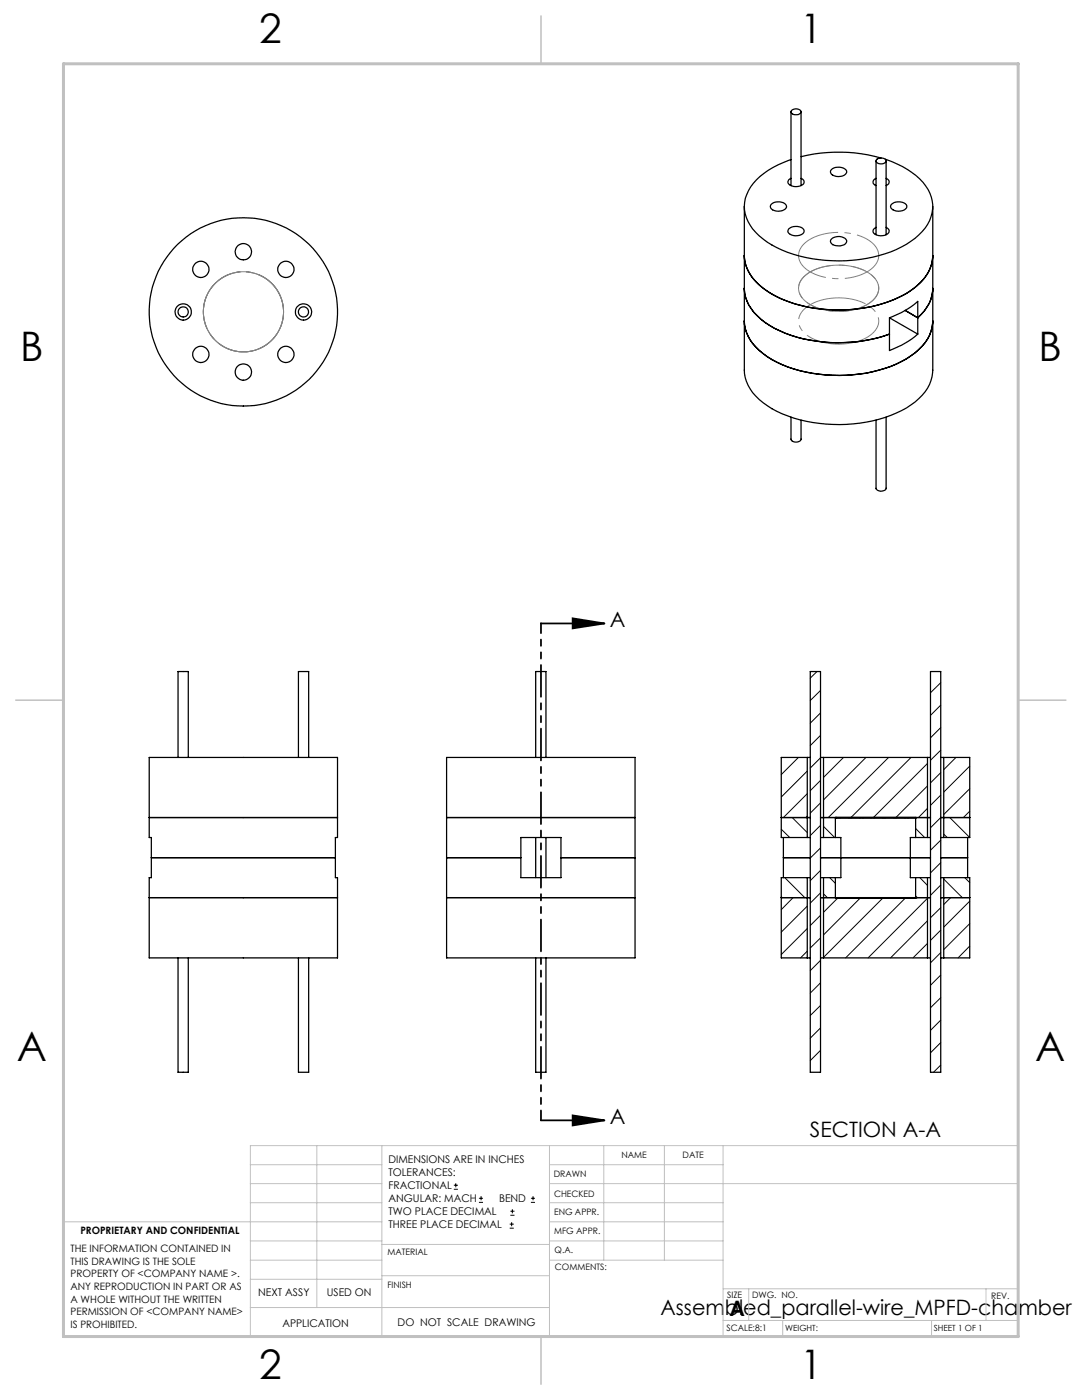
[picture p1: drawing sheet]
<svg xmlns="http://www.w3.org/2000/svg" width="216mm" height="279mm" viewBox="0 0 216 279" stroke-linecap="round" stroke-linejoin="round" font-family="sans-serif">
<g fill="none" stroke="#000" stroke-width=".2">
<path d="M163 134l-1.3 1.3M163.7 137.8l-2 2M187.7 136.2l-2 2.1M159.3 151.2l-3.4 3.4M161.1 153.9l-5.2 5.2M161.1 158.4l-4.8 4.8M163.7 146.8l-2 2M163.7 151.2l-2 2.1M163.7 155.8l-2 2M163.7 142.3l-2 2M168.3 151.2l-4 4M172.8 151.2l-8.5 8.4"/>
<path d="M177.3 151.2l-12 12M181.8 151.2l-12 12M185.1 152.4l-10.8 10.8M185.1 156.8l-6.3 6.4M187.7 158.7l-2 2M187.7 140.7l-2 2.1M187.7 154.2l-2 2M187.7 145.2l-2 2M187.7 149.7l-2 2M190.7 151.2l-2.4 2.4M193.5 152.9l-5.2 5.2M193.5 157.4l-5.2 5.2"/>
<path d="M155.9 179l.2 .1M155.9 165.5l1.7 1.6M156.6 175.2l4 3.9M158.1 163.2l3 3M158.3 179.1l-2.4 2.4M161.1 162.9l-.3 .3M163.7 160.2l-2 2.1M163.7 164.7l-2 2.1M163.7 173.7l-2 2.1M163.7 178.2l-2 2M163.7 169.2l-2 2M164.3 178.4l.8 .7"/>
<path d="M164.3 164.9l2.2 2.2M165.6 175.2l1.1 1.1M167 163.2h.1M167.3 179.1h.1M167.3 179.1l-3 3M167.5 163.2h.1M169.3 163.2h.1M169.5 179.1h.1M169.8 163.2h.1M171.5 163.2h.1M171.7 179.1h.1M171.7 179.1l-7.4 7.5"/>
<path d="M172 163.2h.1M173.8 163.2h.1M174 179.1h.1M174.3 163.2h.1M176 163.2h.1M176.2 179.1h.1M176.2 179.1l-11.9 12M176.5 163.2h.1M178.3 163.2h.1M178.5 179.1h.1M178.8 163.2h.1M180.5 163.2h.1"/>
<path d="M180.7 179.1h.1M180.7 179.1l-12 12.1M181 163.2h.1M182.7 165.3l1.8 1.8M182.7 178.8l.4 .3M183.6 175.2l1.5 1.5M185 163.2h.1M185.1 179.3l-11.9 11.9M185.1 161.3l-1.8 1.9M187.7 172.2l-2 2M187.7 176.6l-2 2.1M187.7 163.2l-2 2"/>
<path d="M187.7 167.7l-2 2M188.3 175.4l3.7 3.7M188.3 166.5l.7 .6M189.5 163.2l4 3.9M189.7 179.1l-1.4 1.4M192.5 175.2l1 .9M193.5 179.8l-5.2 5.2M193.5 161.9l-1.3 1.3M161.1 185.3l-5.2 5.2M161.1 180.8l-5.2 5.2M161.1 189.8l-1.4 1.4M163.7 182.7l-2 2"/>
<path d="M163.7 191.7l-2 2M163.7 196.1l-2 2.1M163.7 187.2l-2 2M185.1 188.3l-2.9 2.9M185.1 183.8l-7.4 7.4M187.7 185.6l-2 2.1M187.7 190.1l-2 2.1M187.7 181.2l-2 2M187.7 194.6l-2 2M187.7 199.1l-2 2M193.5 184.3l-5.2 5.2M193.5 188.8l-2.3 2.4"/>
<path d="M163.7 205.1l-2 2.1M163.7 209.6l-2 2.1M163.7 200.7l-2 2M187.7 203.6l-2 2M187.7 208.1l-2 2M187.7 212.5l-1.4 1.5M90.6 237.3h.8M90.6 236.5h.8M90.9 236.1v.9M95.6 240h.8M95.6 239.1h.8M96 238.7v.8"/>
<path d="M105.9 240h.9M105.9 239.1h.9M106.4 238.7v.8M101.7 245.1h.8M101.7 244.3h.8M101.8 242.5h.9M101.8 241.7h.9M102.1 243.9v.8M102.2 241.3v.8"/>
</g>
<path d="M107.9 124.4h12.7M114.3 123.4l6.3 1-6.3 1zM107.9 223.6h12.7M114.3 222.6l6.3 1-6.3 1z" fill="none" stroke="#000" stroke-width=".35"/>
<path d="M159.6 49.8a7.6 7.6 0 0 1 6.1-3.3 10.6 10.6 0 0 1 8.8 2.4 3.2 3.2 0 0 1-1 5 12 12 0 0 1-12.8-.3 3.1 3.1 0 0 1-1.1-3.8M175.1 58.7a7.6 7.6 0 0 1-6.1 3.4 10.6 10.6 0 0 1-8.8-2.5 3.2 3.2 0 0 1 1-5 12 12 0 0 1 12.8 .4 3.1 3.1 0 0 1 1.1 3.7M169.4 62a7 7 0 0 0 5.8-3.5 3.6 3.6 0 0 0-2.3-4.3 12.2 12.2 0 0 0-12 .6 3.2 3.2 0 0 0 .2 5.6 11.8 11.8 0 0 0 8.3 1.6M169.4 68.5a7 7 0 0 0 5.8-3.5 3.6 3.6 0 0 0-2.3-4.3 12.2 12.2 0 0 0-12 .6 3.2 3.2 0 0 0 .2 5.7 11.8 11.8 0 0 0 8.3 1.5" fill="none" stroke="#808080" stroke-width=".2" stroke-dasharray="15.2 1.3 1.3 1.3" stroke-dashoffset="6.5" stroke-linecap="butt"/>
<path d="M55.5 58.2a8 8 0 0 1-6.8 12 8 8 0 0 1-7.2-11.7 8 8 0 0 1 13.8-.6l.2 .3M41.6 66.2a8 8 0 0 1 6.8-12 8 8 0 0 1 7.2 11.8 8 8 0 0 1-13.7 .6l-.3-.4M55.5 66.2a8 8 0 0 0-6.8-12 8 8 0 0 0-7.2 11.8 8 8 0 0 0 13.8 .6l.2-.4" fill="none" stroke="#808080" stroke-width=".2" stroke-dasharray="15.2 1.3 1.3 1.3" stroke-dashoffset="1.5" stroke-linecap="butt"/>
<path d="M107.9 124.4v99.2" fill="none" stroke="#000" stroke-width=".35" stroke-dasharray="6.3 1.3 1.3 1.3 1.3 1.3" stroke-dashoffset="4.4"/>
<g fill="none" stroke="#c0c0c0" stroke-width=".2">
<path d="M50 232.4h26.2M50 236.2h26.2M63.2 228.6v32.3M76.2 228.6v38.1M109.6 228.6v38.1M109.6 232.4h34.7M109.6 236.2h93.6M120.5 228.6v22.9M132.6 228.6v22.9M144.3 228.6v38.1M12.7 243.8h63.5M50 251.5h26.2"/>
<path d="M50 240h26.2M50 247.7h26.2M50 255.3h26.2M76.2 254.6h33.4M76.2 248.4h33.4M109.6 251.5h34.7M109.6 243.8h34.7M109.6 240h34.7M109.6 247.7h34.7M144.3 257.2h58.9M149.4 257.2v6.3M196.7 257.2v6.3"/>
<path d="M12.7 266.7h190.5v-38.1h-153.2v38.1M50 260.9h59.6M144.3 263.5h58.9M156.2 263.5v3.2M185.9 263.5v3.2"/>
</g>
<path d="M107.9 3.2v9.5M3.1 139.7h9.6M203.2 139.7h9.5M107.9 266.7v9.6" fill="none" stroke="#c0c0c0" stroke-width=".3"/>
<path d="M12.7 12.7h190.5v254h-190.5z" fill="none" stroke="#c0c0c0" stroke-width=".6"/>
<path d="M114.3 123.4l6.3 1-6.3 1zM114.3 222.6l6.3 1-6.3 1z" fill="#000"/>
<g fill="none" stroke="#000" stroke-width=".25">
<path d="M157.8 35.6a.76 .76 0 0 0-.6 .8 .76 .76 0 0 0 .8 .7 1.92 1.92 0 0 0 2.4-.7 .76 .76 0 0 0-.6-.8M157.8 22.3v14.7M157.9 22a1.31 1.31 0 0 1 1.9 .2 1.08 1.08 0 0 1-1 .7 1.08 1.08 0 0 1-1-.7zM159.8 31.3a31.6 31.6 0 0 1 16 .2M159.8 22.3v14.7M165.9 33.9a2.15 2.15 0 0 1 3 .2 1.3 1.3 0 0 1-1.6 1.1h-.4a.93 .93 0 0 1-.9-.4 .93 .93 0 0 1-.1-.9zM174.8 35.6a.74 .74 0 0 0-.6 .7 .74 .74 0 0 0 .6 .7M174.8 32.1v14.7M175 31.7a1.16 1.16 0 0 1 1.8 .5 1.16 1.16 0 0 1-2-.1zM176.7 31.8a15.8 15.8 0 0 1 8.5 6.1 7.1 7.1 0 0 1-1.9 9 21.9 21.9 0 0 1-13.1 5 27.6 27.6 0 0 1-17.1-3.6 9 9 0 0 1-4.6-7.2 9 9 0 0 1 4.8-7.1l2-1.1 2.5-1M176.8 35.6a.73 .73 0 0 1 .6 .7 .73 .73 0 0 1-.6 .7M176.8 32.1v14.7"/>
<path d="M148.5 51a8.9 8.9 0 0 0 4.6 7.1 27.6 27.6 0 0 0 18.4 3.5 22.1 22.1 0 0 0 11.8-4.9 7.7 7.7 0 0 0 2.8-5.7 8.4 8.4 0 0 1-3.9 6.7 26.6 26.6 0 0 1-18.1 4 21.9 21.9 0 0 1-13-5.2 7.8 7.8 0 0 1-2.6-5.5zM148.5 41.2v32.7a8.9 8.9 0 0 0 4.6 7.1 27.6 27.6 0 0 0 18.4 3.5 22.1 22.1 0 0 0 11.8-4.9 7.7 7.7 0 0 0 2.8-5.7v-32.7M148.5 57.5a8.1 8.1 0 0 0 3.3 6.2 24 24 0 0 0 13.9 4.7 29.7 29.7 0 0 0 11.8-1.7M153.9 40.8a2.11 2.11 0 0 1 3 .3 1.09 1.09 0 0 1-1.2 1l-1.2-.1a.78 .78 0 0 1-.6-1.2zM157.4 45.7a2.14 2.14 0 0 1 3 .3 1.5 1.5 0 0 1-2 1l-.4-.1a.78 .78 0 0 1-.6-1.2zM165.9 47.7a2.08 2.08 0 0 1 3 .3 1.48 1.48 0 0 1-2 1 .91 .91 0 0 1-.9-.3 .91 .91 0 0 1-.1-1zM174.8 45.4a.79 .79 0 0 0-.6 .8 .79 .79 0 0 0 .8 .7 1.88 1.88 0 0 0 2.4-.7 .83 .83 0 0 0-.6-.8M177.9 40.8a2.15 2.15 0 0 1 3 .3 1.3 1.3 0 0 1-1.6 1.1l-.8-.2a.78 .78 0 0 1-.6-1.2zM186.1 57.5a7.8 7.8 0 0 1-3 5.9l-2.5-1.5M148.5 64.1a8.9 8.9 0 0 0 4.6 7.1 27.9 27.9 0 0 0 18.4 3.4 20.4 20.4 0 0 0 12.5-5.5 7.4 7.4 0 0 0 2.1-5M177.5 63.4a18 18 0 0 0 5.6-3.3v6.6M177.5 63.4v6.6a18 18 0 0 0 5.6-3.3"/>
<path d="M177.5 63.4l5.6 3.3M157.8 83.3v4.3a1.13 1.13 0 0 0 2 0v-3.7M176.8 83.3v14.1a1.15 1.15 0 0 1-2 0v-13.5M161.7 134h2v80h-2zM185.7 134h2v80h-2zM29.8 151.2h37.5v15.9h-.4v8.1h.4v16h-37.5v-16h.4v-8.1h-.4zM35.5 151.2v-17.2h2.1v17.2M59.5 151.2v-17.2h2.1v17.2M89.1 151.2h37.6v40h-37.6zM106.9 151.2v-17.2h2v17.2M161.1 151.2h.6M161.1 151.2h-5.2v15.9h5.2"/>
<path d="M161.1 151.2v15.9M163.7 151.2h.6M164.3 151.2v15.9M164.3 151.2h20.8M185.1 151.2h.6M185.1 151.2v15.9M187.7 151.2h.6M188.3 151.2h5.2v15.9h-5.2M188.3 151.2v15.9M29.8 163.2h37.5zM29.8 179.1h37.5M30.2 171.2h36.7"/>
<path d="M89.1 163.2h37.6M89.1 179.1h37.6M89.1 171.2h14.8M103.9 167.1h8v8.1h-8zM106.9 167.1v8.1M108.9 167.1v8.1M111.9 171.2h14.8zM155.9 163.2h5.8M155.9 179.1h5.8M156.3 167.1v8.1M156.3 171.2h5.4M161.1 167.1h.6"/>
<path d="M161.1 175.2h.6M161.1 175.2h-5.2v16h5.2M161.1 175.2v16M163.7 167.1h.6M163.7 163.2h22M163.7 171.2h22M163.7 175.2h.6M163.7 179.1h22M164.3 167.1h2.4M164.3 175.2v16M164.3 175.2h2.4M166.7 179.1h.1"/>
<path d="M166.7 163.2h.1M166.7 167.1h1.1v8.1h-1.1M166.7 163.2v3.9M166.7 175.2v3.9M182.7 179.1h.1M182.7 163.2h.1M182.7 167.1h-1.1v8.1h1.1M182.7 167.1h2.4M182.7 163.2v3.9M182.7 175.2v3.9M182.7 175.2h2.4M185.1 167.1h.6"/>
<path d="M185.1 175.2h.6M185.1 175.2v16M187.7 167.1h.6M187.7 163.2h5.8M187.7 175.2h.6M187.7 179.1h5.8M187.7 171.2h5.4M188.3 175.2h5.2v16h-5.2M188.3 175.2v16M193.1 167.1v8.1M35.5 191.2v22.8h2.1v-22.8M59.5 191.2v22.8h2.1v-22.8"/>
<path d="M106.9 191.2v22.8h2v-22.8M161.1 191.2h.6M163.7 191.2h.6M164.3 191.2h20.8M185.1 191.2h.6M187.7 191.2h.6"/>
<circle cx="40.1" cy="53.8" r="1.61"/>
<circle cx="48.6" cy="50.2" r="1.62"/>
<circle cx="57" cy="53.8" r="1.61"/>
<circle cx="36.5" cy="62.2" r="1.01"/>
<circle cx="36.6" cy="62.3" r="1.64"/>
<circle cx="40.1" cy="70.7" r="1.61"/>
<circle cx="48.6" cy="62.2" r="18.8"/>
<circle cx="48.6" cy="74.2" r="1.64"/>
<circle cx="57" cy="70.7" r="1.61"/>
<circle cx="60.6" cy="62.3" r="1.64"/>
<circle cx="60.6" cy="62.3" r="1.02"/>
</g>
<g font-size="8.1">
<text x="51.7" y="8.5">2</text>
<text x="159.7" y="8.5">1</text>
<text x="4" y="72">B</text>
<text x="207.2" y="72">B</text>
<text x="3.3" y="211.7">A</text>
<text x="206.5" y="211.7">A</text>
<text x="51.7" y="275.2">2</text>
<text x="159.7" y="275.2">1</text>
</g>
<g font-size="4.2">
<text x="121.7" y="125.1">A</text>
<text x="121.7" y="224.3">A</text>
<text x="161.6" y="226.8">SECTION A-A</text>
<text x="131.8" y="262.4">Assembled_parallel-wire_MPFD-chamber</text>
<text x="145.6" y="262.7">A</text>
</g>
<g font-size="2.1">
<text x="77.5" y="232.2">DIMENSIONS ARE IN INCHES</text>
<text x="77.5" y="234.7">TOLERANCES:</text>
<text x="77.5" y="237.3">FRACTIONAL</text>
<text x="77.5" y="239.9">ANGULAR: MACH</text>
<text x="99.6" y="239.9">BEND</text>
<text x="77.5" y="242.5">TWO PLACE DECIMAL</text>
<text x="77.5" y="245.1">THREE PLACE DECIMAL</text>
<text x="51.5" y="258.7">NEXT ASSY</text>
<text x="65.2" y="258.6">USED ON</text>
<text x="56.3" y="264.8">APPLICATION</text>
<text x="79.3" y="264.6">DO NOT SCALE DRAWING</text>
</g>
<g font-size="2">
<text x="14.1" y="249.9">THE INFORMATION CONTAINED IN</text>
<text x="16" y="246.3">PROPRIETARY AND CONFIDENTIAL</text>
<text x="14.1" y="252.4">THIS DRAWING IS THE SOLE</text>
<text x="14.1" y="254.9">PROPERTY OF &lt;COMPANY NAME &gt;.</text>
<text x="14.1" y="257.4">ANY REPRODUCTION IN PART OR AS</text>
<text x="14.1" y="260">A WHOLE WITHOUT THE WRITTEN</text>
<text x="14.1" y="262.5">PERMISSION OF &lt;COMPANY NAME&gt;</text>
<text x="14.1" y="265">IS PROHIBITED.</text>
</g>
<g font-size="1.8">
<text x="124" y="231.1">NAME</text>
<text x="136.2" y="231.1">DATE</text>
<text x="110.5" y="234.8">DRAWN</text>
<text x="110.5" y="238.9">CHECKED</text>
<text x="110.6" y="242.5">ENG APPR.</text>
<text x="77.3" y="250.5">MATERIAL</text>
<text x="110.6" y="246.3">MFG APPR.</text>
<text x="110.7" y="250">Q.A.</text>
<text x="77.3" y="257">FINISH</text>
<text x="110.7" y="253.5">COMMENTS:</text>
<text x="145.1" y="259">SIZE</text>
<text x="150.1" y="259.1">DWG. NO.</text>
<text x="197.8" y="259.2">REV.</text>
<text x="145" y="265.7">SCALE:8:1</text>
</g>
<g font-size="1.7">
<text x="156.7" y="265.7">WEIGHT:</text>
<text x="186.3" y="265.7">SHEET 1 OF 1</text>
</g>
</svg>
